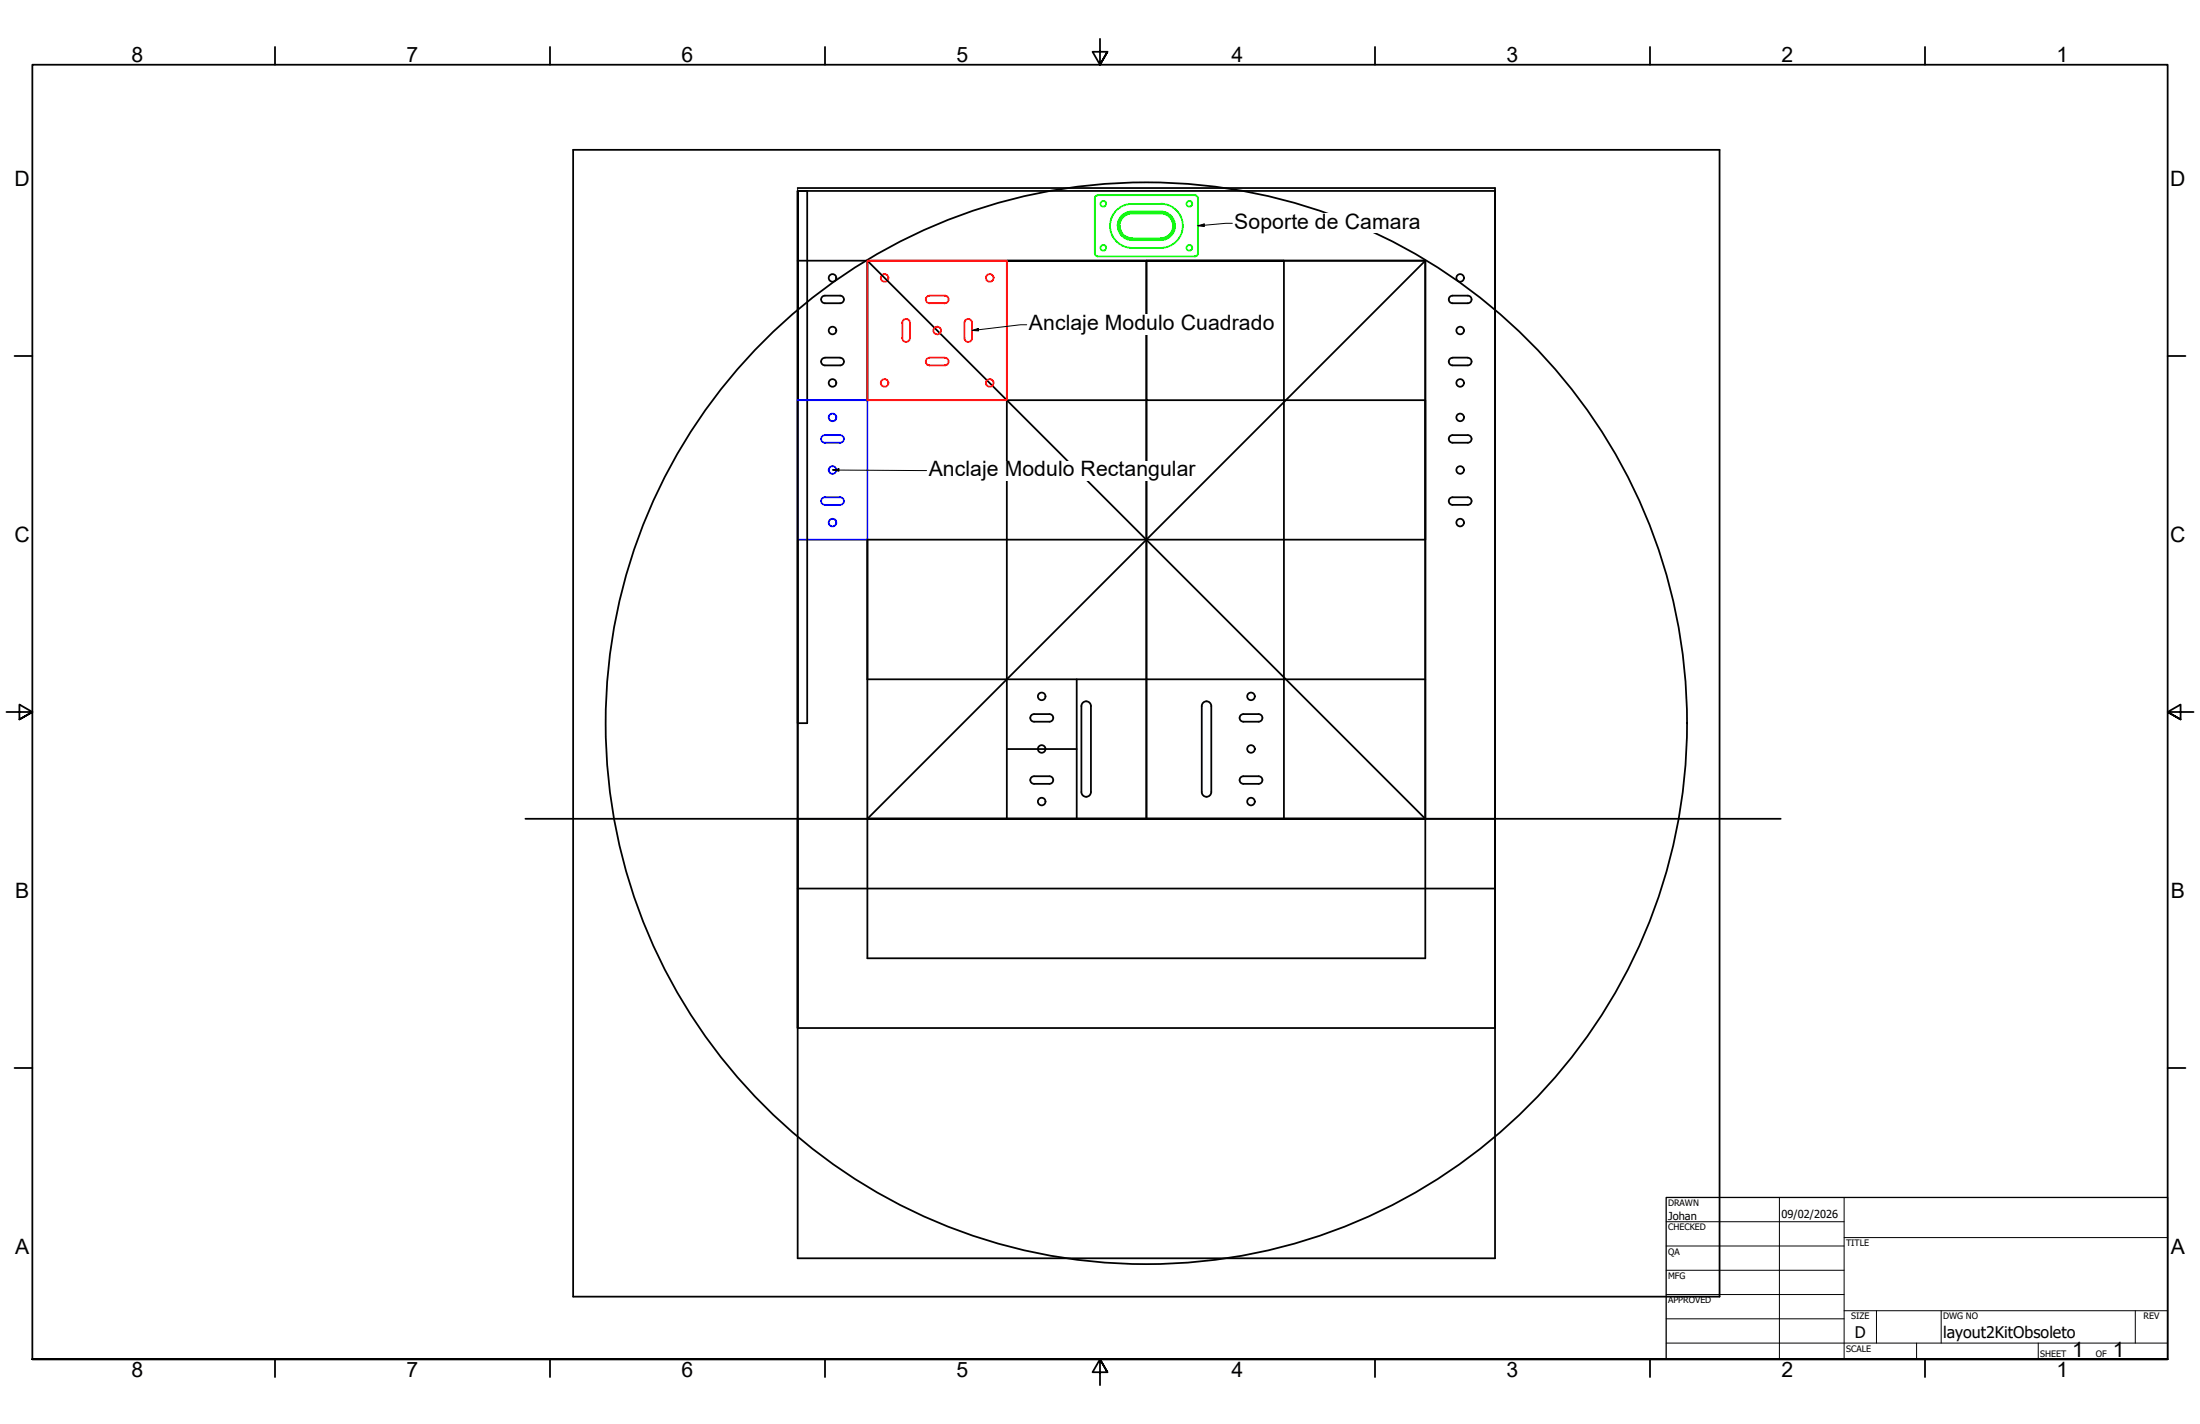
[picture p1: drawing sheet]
<svg xmlns="http://www.w3.org/2000/svg" width="864mm" height="559mm" viewBox="0 0 864 559" stroke-linecap="round" stroke-linejoin="round" font-family="sans-serif">
<!-- layer: Border (ANSI) -->
<g fill="none" stroke="#000" stroke-width=".7">
<path d="M107.9 18.4v7M215.9 18.4v7M323.8 18.4v7M431.8 15.2v10.2l-2.9-5.1h5.8l-2.9 5.1 2.9-5.1M539.8 18.4v7M647.7 18.4v7M755.6 18.4v7M225 58.8h450v450h-450zM313.1 73.8h273.8v420h-273.8v-418.9v208.9h3.8v-208.9M313.1 74.9h273.8M313.1 102.3h27.4M323.8 116h6a1.49 1.49 0 0 1 1.5 1.5 1.49 1.49 0 0 1-1.5 1.5"/>
<path d="M323.8 119h6M323.8 116a1.49 1.49 0 0 0-1.5 1.5 1.49 1.49 0 0 0 1.5 1.5M340.5 102.3v54.7M340.5 102.3l219 219M450 102.3v219v-164.3h-54.8v164.3M450 102.3h-54.8h164.3M450 102.3h54h-54v54.7h54v-54.7h55.5M559.5 102.3v273.7h-219v-164.2h219v-54.8h-55.5v164.3M559.5 102.3l-219 219M569.3 116.3l.9-.3h6a1.49 1.49 0 0 1 1.5 1.5 1.49 1.49 0 0 1-1.5 1.5h-6a1.49 1.49 0 0 1-1.4-1 1.49 1.49 0 0 1 .5-1.7zM5.7 139.7h7M850.9 139.7h7"/>
<path d="M323.8 143.4h6M323.8 140.3h6M323.8 140.4a1.49 1.49 0 0 0-1.5 1.5 1.49 1.49 0 0 0 1.5 1.5M329.8 140.4a1.49 1.49 0 0 1 1.5 1.5 1.49 1.49 0 0 1-1.5 1.5M570.2 140.3h6M570.2 140.4a1.49 1.49 0 0 0-1.5 1.5 1.49 1.49 0 0 0 1.5 1.5h6a1.49 1.49 0 0 0 1.5-1.5 1.49 1.49 0 0 0-1.5-1.5M569.3 171l.9-.2h6a1.49 1.49 0 0 1 1.5 1.4 1.49 1.49 0 0 1-1.5 1.5h-6a1.49 1.49 0 0 1-1.4-1 1.49 1.49 0 0 1 .5-1.7zM569.3 195.4l.9-.3h6a1.49 1.49 0 0 1 1.5 1.5 1.49 1.49 0 0 1-1.5 1.5h-6a1.49 1.49 0 0 1-1.4-1 1.49 1.49 0 0 1 .5-1.7zM2.5 279.4h10.2l-5.1-2.9v5.8l5.1-2.9-5.1 2.9M340.5 266.6h219M422.7 266.6v54.7M425 275.8a1.87 1.87 0 0 1 2.1-.5 1.87 1.87 0 0 1 1.1 1.8v33.7a1.87 1.87 0 0 1-1.8 1.9 1.87 1.87 0 0 1-1.9-1.9v-33.7z"/>
<path d="M472.3 275.8a1.87 1.87 0 0 1 2-.5 1.87 1.87 0 0 1 1.2 1.8v33.7a1.87 1.87 0 0 1-1.9 1.9 1.87 1.87 0 0 1-1.9-1.9v-33.7zM861.1 279.4h-10.2l5.1-2.9v5.8l-5.1-2.9 5.1 2.9M395.2 293.9h27.5M405.9 280.2a1.49 1.49 0 0 0-1.5 1.5 1.49 1.49 0 0 0 1.5 1.5M406 283.2h5.9M406 280.2h5.9M412 280.2a1.49 1.49 0 0 1 1.4 1.5 1.49 1.49 0 0 1-1.4 1.5M488.1 283.2h6M488.1 280.2h6M488.1 280.2a1.49 1.49 0 0 0-1.5 1.5 1.49 1.49 0 0 0 1.5 1.5M494.1 280.2a1.49 1.49 0 0 1 1.5 1.5 1.49 1.49 0 0 1-1.5 1.5M405.9 304.6a1.49 1.49 0 0 0-1.5 1.5 1.49 1.49 0 0 0 1.5 1.5"/>
<path d="M406 307.6h5.9M406 304.6h5.9M412 304.6a1.49 1.49 0 0 1 1.4 1.5 1.49 1.49 0 0 1-1.4 1.5M488.1 307.6h6M488.1 304.6h6M488.1 304.6a1.49 1.49 0 0 0-1.5 1.5 1.49 1.49 0 0 0 1.5 1.5M494.1 304.6a1.49 1.49 0 0 1 1.5 1.5 1.49 1.49 0 0 1-1.5 1.5M206.2 321.3h492.8M340.5 321.3h219zM313.1 348.7h273.8M5.7 419.1h7M313.1 403.4h273.8"/>
<path d="M850.9 419.1h7M12.7 533.4v-508h838.2v508h-838.2h838.2M107.9 533.4v7M215.9 533.4v7M323.8 533.4v7M434.7 538.5l-2.9-5.1 2.9 5.1h-5.8l2.9-5.1v10.2M539.8 533.4v7M647.7 533.4v7M755.6 533.4v7"/>
<circle cx="326.8" cy="109.1" r="1.49"/>
<circle cx="573.2" cy="109.1" r="1.49"/>
<circle cx="326.8" cy="129.7" r="1.49"/>
<circle cx="573.2" cy="129.7" r="1.49"/>
<circle cx="326.8" cy="150.3" r="1.49"/>
<circle cx="573.2" cy="150.3" r="1.49"/>
<circle cx="573.2" cy="163.8" r="1.49"/>
<circle cx="573.2" cy="184.4" r="1.49"/>
<circle cx="573.2" cy="205.1" r="1.49"/>
<circle cx="408.9" cy="273.3" r="1.49"/>
<circle cx="491.1" cy="273.3" r="1.49"/>
<circle cx="408.9" cy="293.9" r="1.49"/>
<circle cx="450" cy="283.8" r="212.3"/>
<circle cx="491.1" cy="293.9" r="1.49"/>
<circle cx="408.9" cy="314.5" r="1.49"/>
<circle cx="491.1" cy="314.5" r="1.49"/>
</g>
<!-- layer: Title (ANSI) -->
<g fill="none" stroke="#000" stroke-width=".39">
<path d="M654 479.4h69.9M698.5 469.9v63.5M723.9 469.9v63.5M654 488.9h69.9M654 498.5h69.9M723.9 485.6h127M654 508h69.9M654 517.5h69.9M723.9 514.3h127M736.6 514.3v12.7M762 514.3v12.7M838.2 514.3v12.7"/>
<path d="M654 527h196.9M752.3 527v6.4M800.1 527v6.4"/>
</g>
<path d="M654 469.9h196.9v63.5h-196.9z" fill="none" stroke="#000" stroke-width=".51"/>
<!-- layer: Sketch Geometry (ANSI) -->
<path d="M313.1 73.8v274.9M340.5 102.3h54.7M340.5 211.8v109.5" fill="none" stroke="#000" stroke-width=".39"/>
<!-- layer: Border blue -->
<g fill="none" stroke="#00f" stroke-width=".7">
<path d="M313.1 157h27.4v54.8h-27.4zM323.8 170.8h6a1.49 1.49 0 0 1 1.5 1.4 1.49 1.49 0 0 1-1.5 1.5M323.8 173.7h6M323.8 170.8a1.49 1.49 0 0 0-1.5 1.4 1.49 1.49 0 0 0 1.5 1.5M323.8 195.1h6a1.49 1.49 0 0 1 1.5 1.5 1.49 1.49 0 0 1-1.5 1.5M323.8 198.1h6M323.8 195.1a1.49 1.49 0 0 0-1.5 1.5 1.49 1.49 0 0 0 1.5 1.5"/>
<circle cx="326.8" cy="163.8" r="1.49"/>
<circle cx="326.8" cy="184.4" r="1.49"/>
<circle cx="326.8" cy="205.1" r="1.49"/>
</g>
<!-- layer: Border red -->
<g fill="none" stroke="#f00" stroke-width=".7">
<path d="M340.5 102.3h54.7v54.7h-54.7zM340.5 102.3h54.7M364 116.3l.9-.3h6a1.49 1.49 0 0 1 1.5 1.5 1.49 1.49 0 0 1-1.5 1.5h-6a1.49 1.49 0 0 1-1.4-1 1.49 1.49 0 0 1 .5-1.7zM355.7 134.2l.9-.3 .5-.7 .1-6.5a1.49 1.49 0 0 0-1.5-1.5 1.49 1.49 0 0 0-1.5 1.5l.1 6.5 .5 .7 .9 .3M379.2 125.4l1.4-.2 .9 1 .1 6.5a1.49 1.49 0 0 1-1.5 1.5 1.49 1.49 0 0 1-1.5-1.5v-6zM364.9 140.3h6M364.9 140.4a1.49 1.49 0 0 0-1.5 1.5 1.49 1.49 0 0 0 1.5 1.5h6a1.49 1.49 0 0 0 1.5-1.5 1.49 1.49 0 0 0-1.5-1.5"/>
<circle cx="347.2" cy="109.1" r="1.49"/>
<circle cx="388.5" cy="109.1" r="1.49"/>
<circle cx="367.9" cy="129.7" r="1.49"/>
<circle cx="347.2" cy="150.3" r="1.49"/>
<circle cx="388.5" cy="150.3" r="1.49"/>
</g>
<!-- layer: Border green -->
<g fill="none" stroke="#0f0" stroke-width=".7">
<path d="M430.8 76.6h38.3M430.9 76.6l-.8 .4-.3 .7v21.8l.2 .6 .9 .5M469.1 76.6l.9 .5 .2 .7v21.7l-.4 .9-.7 .2h-38.3M438.3 82.5l1.7-1.3a8.6 8.6 0 0 1 4.4-1.2l11.2-.1a8.7 8.7 0 0 1 8.7 8.7 8.7 8.7 0 0 1-8.7 8.7h-11.2a8.7 8.7 0 0 1-8-5.3 8.7 8.7 0 0 1 1.9-9.5zM439.5 88.6a4.9 4.9 0 0 1 4.9-4.8h11.2a4.9 4.9 0 0 1 4.9 4.8 4.9 4.9 0 0 1-4.9 4.9M439.5 88.6a4.9 4.9 0 0 0 4.9 4.9M440.4 84.6l1.4-1 1.6-.5 12.2-.1a5.6 5.6 0 0 1 5.7 5.6 5.6 5.6 0 0 1-5.7 5.6h-11.2a5.7 5.7 0 0 1-5.2-3.4 5.7 5.7 0 0 1 1.2-6.2zM444.4 93.5h11.2"/>
<circle cx="433.1" cy="80" r="1.11"/>
<circle cx="466.9" cy="80" r="1.11"/>
<circle cx="433.1" cy="97.3" r="1.11"/>
<circle cx="466.9" cy="97.3" r="1.11"/>
</g>
<!-- layer: Symbol (ANSI) -->
<path d="M470.2 88.6l2.5-.7 .1 1zM483.7 87.6l-13.5 1" fill="none" stroke="#000" stroke-width=".39"/>
<path d="M470.2 88.6l2.5-.7 .1 1z" fill="#000"/>
<path d="M484.5 83.8h73.2v7.7h-73.2z" fill-rule="evenodd" fill="#fff"/>
<path d="M381.6 129.7l2.4-.8 .1 1zM403 127.4h-2.4l-19 2.3" fill="none" stroke="#000" stroke-width=".39"/>
<path d="M381.6 129.7l2.4-.8 .1 1z" fill="#000"/>
<path d="M403.9 123.5h96.4v7.9h-96.4z" fill-rule="evenodd" fill="#fff"/>
<path d="M326.8 184.4l2.5-.4v.9zM326.8 184.4l36.9 .3" fill="none" stroke="#000" stroke-width=".39"/>
<path d="M326.8 184.4l2.5-.4v.9z" fill="#000"/>
<path d="M364.6 180.8h104.8v7.7h-104.8z" fill-rule="evenodd" fill="#fff"/>
<g font-size="8.3">
<text x="51.6" y="24.4">8</text>
<text x="159.6" y="24.4">7</text>
<text x="267.5" y="24.4">6</text>
<text x="375.5" y="24.4">5</text>
<text x="483.4" y="24.4">4</text>
<text x="591.4" y="24.4">3</text>
<text x="699.3" y="24.4">2</text>
<text x="807.3" y="24.4">1</text>
<text x="5.7" y="72.8">D</text>
<text x="851.9" y="72.8">D</text>
<text x="484.5" y="89.9">Soporte de Camara</text>
<text x="403.9" y="129.6">Anclaje Modulo Cuadrado</text>
<text x="364.6" y="186.8">Anclaje Modulo Rectan</text>
<text x="450.7" y="186.8">gular</text>
<text x="5.7" y="212.5">C</text>
<text x="851.9" y="212.5">C</text>
<text x="5.9" y="352.2">B</text>
<text x="852.1" y="352.2">B</text>
<text x="5.9" y="491.9">A</text>
<text x="852.1" y="491.9">A</text>
<text x="813.4" y="532.6">1</text>
<text x="829.4" y="532.6">1</text>
<text x="51.6" y="540.4">8</text>
<text x="159.6" y="540.4">7</text>
<text x="267.5" y="540.4">6</text>
<text x="375.5" y="540.4">5</text>
<text x="483.4" y="540.4">4</text>
<text x="591.4" y="540.4">3</text>
<text x="699.3" y="540.4">2</text>
<text x="807.3" y="540.4">1</text>
</g>
<g font-size="6.3">
<text x="728.1" y="524.9">D</text>
<text x="762.8" y="525">layout2KitObsoleto</text>
</g>
<g font-size="4.3">
<text x="654.8" y="478.6">Johan</text>
<text x="699.3" y="478">09/02/2026</text>
</g>
<g font-size="3.5">
<text x="654.8" y="473.2">DRAWN</text>
<text x="654.8" y="482.8">CHECKED</text>
<text x="724.7" y="488.9">TITLE</text>
<text x="654.8" y="492.3">QA</text>
<text x="654.8" y="501.8">MFG</text>
<text x="654.8" y="511.4">APPROVED</text>
<text x="726.7" y="517.7">SIZE</text>
<text x="762.8" y="517.7">DWG NO</text>
<text x="841.4" y="517.7">REV</text>
<text x="724.7" y="530.4">SCALE</text>
<text x="800.9" y="532.6">SHEET</text>
<text x="822.8" y="532.6">OF</text>
</g>
</svg>
